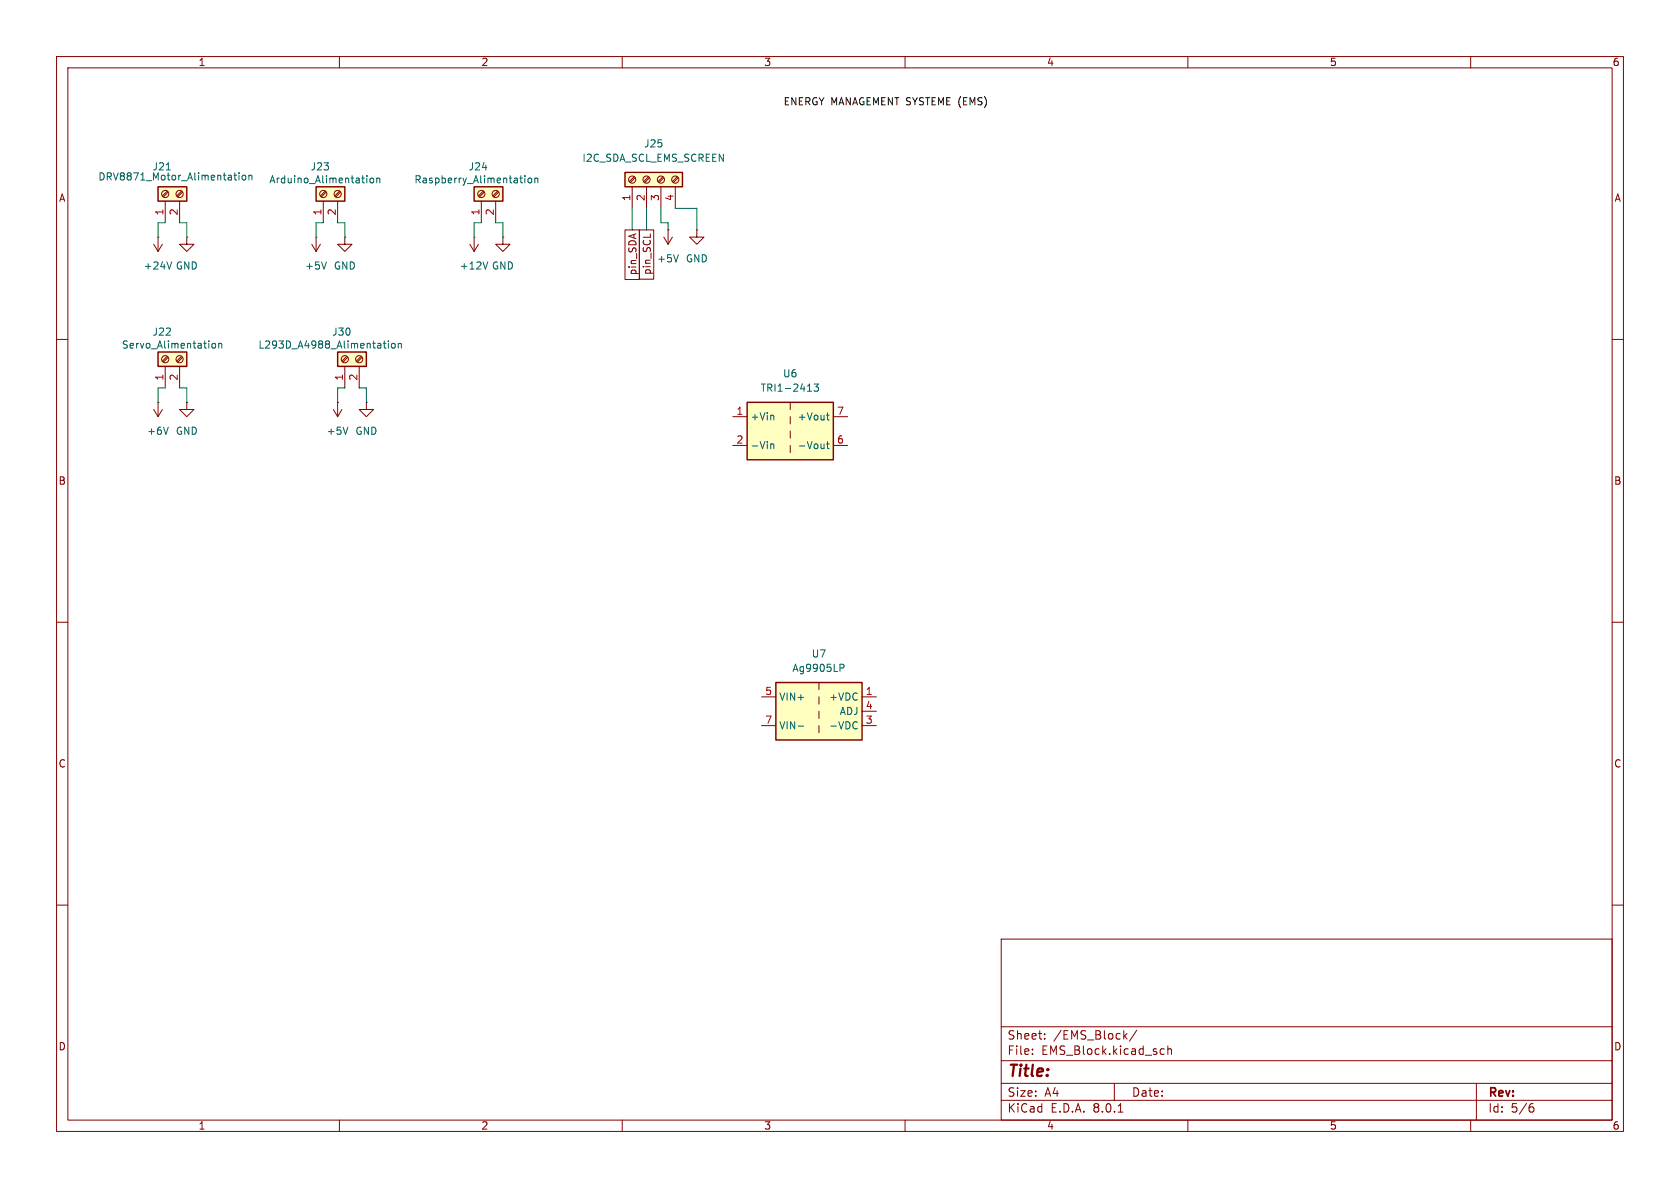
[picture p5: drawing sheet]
<svg xmlns="http://www.w3.org/2000/svg" width="297mm" height="210mm" viewBox="0 0 297 210" stroke-linecap="round" stroke-linejoin="round" font-family="sans-serif">
<g fill="none" stroke="#840000" stroke-width=".18">
<path d="M10 10h277v190h-277zM12 12h273v186h-273zM60 10v2M110 10v2M160 10v2M210 10v2M260 10v2M10 60h2M123.2 40.6v1.3h1.3l-1.3 1.3-1.3-1.3h1.3M123.2 40.6h.1M285 60h2M10 110h2"/>
<path d="M285 110h2M10 160h2M285 160h2M177 166h108v32h-108zM60 198v2M110 198v2M160 198v2M177 194.5h108M177 191.5h108M177 187.5h108M177 181.5h108M182.5 186.3v.1"/>
<path d="M182.5 185.5v.1M184.7 183.6v.1M184.7 182.8v.1M197 191.5v3M197.7 196.6h.8M198.8 183.1l.4 .6M199.2 182.7l-.5 .6M201 182.1l-1.3 2M205.2 186.3h.6M205.2 185.5h.6M206.5 185.5l.2-.1 .3 .1 .1 .9M206.5 184.9v1.5"/>
<path d="M210 198v2M260 198v2M261 191.5v6.5M270.6 195.7h.3l.3 .3-.1 .5-.5 .1M271 195.1l-.4 .1"/>
</g>
<path d="M137.2 120.7h15.2v10.1h-15.2z" fill="#ffffc2"/>
<path d="M137.2 120.7h15.2v10.1h-15.2z" fill="none" stroke="#840000" stroke-width=".25"/>
<path d="M134.6 123.2h2.6M134.6 128.3h2.6M144.8 120.7v1.2M144.8 123.2v1.3M144.8 125.7v1.3M144.8 128.3v1.2M152.4 123.2h2.5M152.4 128.3h2.5M152.4 125.7h2.5" fill="none" stroke="#840000" stroke-width=".18"/>
<path d="M148.5 117.4h.5l.2 .3-.1 .3-.6 .1M141.1 128.4h1M151.3 127.6l.2 .1M151.5 128.7l-.2 .1" fill="none" stroke="#006464" stroke-width=".18"/>
<path d="M132.1 71.1h15.2v10.2h-15.2z" fill="#ffffc2"/>
<path d="M132.1 71.1h15.2v10.2h-15.2z" fill="none" stroke="#840000" stroke-width=".25"/>
<g fill="none" stroke="#840000" stroke-width=".18">
<path d="M27.2 43.2l.7 1.3M27.9 41.9h.1M27.9 41.9v2.6M28.7 43.2l-.8 1.3M117.3 41.9l.8 1.3M118.1 40.6h.1M118.1 40.6v2.6M118.9 41.9l-.8 1.3M129.5 73.7h2.6M129.5 78.7h2.6M139.7 71.1v1.3M139.7 73.7v1.2"/>
<path d="M139.7 76.2v1.3M139.7 78.7v1.3M147.3 73.7h2.6M147.3 78.7h2.6"/>
</g>
<path d="M30.4 46.3l-.5 1.3M119.9 45l-.4 1.3M136.3 78.6l.1-.1h.3l.1 .8M136.3 78.5v.8M136.6 73.4l.2 .2v.6M142.8 69.2h.7M143.9 67.9h.8l-.4 .5 .3 .1v.5l-.2 .2-.5-.2M146.1 78.5h.5M146.1 73.4h.5M146.3 73v1.1l.3 .1M146.3 78v1.1l.3 .2" fill="none" stroke="#006464" stroke-width=".18"/>
<path d="M27.9 33h5.1v2.6h-5.1z" fill="#ffffc2"/>
<path d="M27.9 33h5.1v2.6h-5.1z" fill="none" stroke="#840000" stroke-width=".25"/>
<g fill="none" stroke="#840000" stroke-width=".18">
<path d="M29.2 35.6v3.8M29.5 33.8l-.8 .8M29.7 34l-.8 .8M31.7 35.6v3.8M32.1 33.8l-.9 .8M32.3 34l-.9 .8"/>
<circle cx="29.2" cy="34.3" r=".63"/>
<circle cx="31.7" cy="34.3" r=".63"/>
</g>
<path d="M29.4 30h.7M41.3 31h.5M41.6 31.8h.2M42.2 30.6v.1M42.2 31v.8M42.9 31.1l.1-.1 .4 .1 .1 .5-.2 .2h-.3l-.1-.1zM44 31.1l.2-.1h.3v.8M44 31v.8" fill="none" stroke="#006464" stroke-width=".18"/>
<path d="M110.5 30.5h10.1v2.5h-10.1z" fill="#ffffc2"/>
<path d="M110.5 30.5h10.1v2.5h-10.1z" fill="none" stroke="#840000" stroke-width=".25"/>
<g fill="none" stroke="#840000" stroke-width=".18">
<path d="M111.8 33v3.8M112.1 31.2l-.8 .9M112.3 31.4l-.9 .9M114.3 33v3.8M114.6 31.2l-.8 .9M114.8 31.4l-.8 .9M116.8 33v3.8M117.2 31.2l-.9 .9M117.3 31.4l-.8 .9M119.4 33v3.8M119.7 31.2l-.8 .9M119.9 31.4l-.9 .9"/>
<path d="M33 41.9v1.3h1.3l-1.3 1.3-1.3-1.3h1.3M33 41.9h.1"/>
<circle cx="111.8" cy="31.7" r=".63"/>
<circle cx="114.3" cy="31.7" r=".63"/>
<circle cx="116.8" cy="31.7" r=".63"/>
<circle cx="119.4" cy="31.7" r=".63"/>
</g>
<path d="M55.9 33h5.1v2.6h-5.1z" fill="#ffffc2"/>
<path d="M55.9 33h5.1v2.6h-5.1z" fill="none" stroke="#840000" stroke-width=".25"/>
<g fill="none" stroke="#840000" stroke-width=".18">
<path d="M57.1 35.6v3.8M57.5 33.8l-.9 .8M57.7 34l-.9 .8M59.7 35.6v3.8M60 33.8l-.8 .8M60.2 34l-.8 .8M55.1 43.2l.8 1.3M55.9 41.9h.1M55.9 41.9v2.6M56.6 43.2l-.7 1.3M61 41.9v1.3h1.2l-1.2 1.3-1.3-1.3h1.3M61 41.9h.1"/>
<path d="M58.9 72.4l.8 1.3M59.7 71.1h.1M59.7 71.1v2.6M60.5 72.4l-.8 1.3M64.8 71.1v1.3h1.2l-1.2 1.3-1.3-1.3h1.3M64.8 71.1h.1"/>
<circle cx="57.1" cy="34.3" r=".63"/>
<circle cx="59.7" cy="34.3" r=".63"/>
</g>
<path d="M64.9 31.1v.1M64.9 31.5v.8M65.5 31.6l.1-.1 .4 .1 .1 .5-.2 .2h-.3l-.1-.1zM66.6 31.6l.2-.1h.3l.1 .8M66.6 31.5v.8M57.7 46.3l-.4 1.3M61.5 75.5l-.4 1.3" fill="none" stroke="#006464" stroke-width=".18"/>
<path d="M59.7 62.2h5.1v2.6h-5.1z" fill="#ffffc2"/>
<path d="M59.7 62.2h5.1v2.6h-5.1z" fill="none" stroke="#840000" stroke-width=".25"/>
<g fill="none" stroke="#840000" stroke-width=".18">
<path d="M61 64.8v3.8M61.3 63l-.8 .9M61.5 63.2l-.9 .8M63.5 64.8v3.8M63.8 63l-.8 .9M64 63.2l-.8 .8"/>
<circle cx="61" cy="63.5" r=".63"/>
<circle cx="63.5" cy="63.5" r=".63"/>
</g>
<path d="M67.8 60.7h.4M68 61.5h.2M68.7 60.3v.1M68.7 60.7v.8M69.3 60.8l.1-.1 .4 .1 .1 .5-.1 .2h-.4l-.1-.1zM70.4 60.8l.2-.1 .3 .1 .1 .7M70.4 60.7v.8" fill="none" stroke="#006464" stroke-width=".18"/>
<path d="M83.8 33h5.1v2.6h-5.1z" fill="#ffffc2"/>
<path d="M83.8 33h5.1v2.6h-5.1z" fill="none" stroke="#840000" stroke-width=".25"/>
<g fill="none" stroke="#840000" stroke-width=".18">
<path d="M85.1 35.6v3.8M85.4 33.8l-.8 .8M85.6 34l-.8 .8M87.6 35.6v3.8M88 33.8l-.9 .8M88.1 34l-.8 .8"/>
<circle cx="85.1" cy="34.3" r=".63"/>
<circle cx="87.6" cy="34.3" r=".63"/>
</g>
<path d="M92.8 31.1v.1M92.8 31.5v.8M93.4 31.6l.2-.1 .3 .1 .1 .5-.1 .2h-.3l-.2-.1zM94.5 31.6l.2-.1h.3l.1 .8M94.5 31.5v.8" fill="none" stroke="#006464" stroke-width=".18"/>
<path d="M27.9 62.2h5.1v2.6h-5.1z" fill="#ffffc2"/>
<path d="M27.9 62.2h5.1v2.6h-5.1z" fill="none" stroke="#840000" stroke-width=".25"/>
<g fill="none" stroke="#840000" stroke-width=".18">
<path d="M83.1 43.2l.7 1.3M83.8 41.9h.1M83.8 41.9v2.6M84.6 43.2l-.8 1.3M88.9 41.9v1.3h1.3l-1.3 1.3-1.3-1.3h1.3M88.9 41.9h.1M110.5 40.6h2.5v8.8h-2.5zM113 40.6h2.6v8.8h-2.6zM27.2 72.4l.7 1.3M27.9 71.1h.1M27.9 71.1v2.6M28.7 72.4l-.8 1.3"/>
<path d="M29.2 64.8v3.8M29.5 63l-.8 .9M29.7 63.2l-.8 .8M31.7 64.8v3.8M32.1 63l-.9 .9M32.3 63.2l-.9 .8M33 71.1v1.3h1.3l-1.3 1.3-1.3-1.3h1.3M33 71.1h.1"/>
<circle cx="29.2" cy="63.5" r=".63"/>
<circle cx="31.7" cy="63.5" r=".63"/>
</g>
<path d="M86.2 46.3l-.4 1.3M29.8 75.5l-.5 1.3M37.5 60.8l.2-.1 .4 .1v.5l-.1 .2h-.3l-.2-.1zM38.7 60.8l.1-.1 .3 .1 .1 .7M38.7 60.7v.8" fill="none" stroke="#006464" stroke-width=".18"/>
<g fill="none" stroke="#009600" stroke-width=".18">
<path d="M29.2 39.4h-1.3v2.5M31.7 39.4h1.3v2.5M57.1 39.4h-1.2v2.5M59.7 39.4h1.3v2.5M85.1 39.4h-1.3v2.5M87.6 39.4h1.3v2.5M111.8 36.8v3.8M114.3 36.8v3.8M116.8 36.8v2.6h1.3v1.2M119.4 36.8h3.8v3.8M29.2 68.6h-1.3v2.5M31.7 68.6h1.3v2.5"/>
<path d="M61 68.6h-1.3v2.5M63.5 68.6h1.3v2.5"/>
</g>
<text font-size="2.8" fill="#840000" x="178" y="190.9">Title:</text>
<g font-size="2.1" fill="#840000">
<text x="178" y="184">Sheet:</text>
<text x="186.2" y="184">/EMS_Block/</text>
<text x="178" y="186.7">File:</text>
<text x="184.1" y="186.7">EMS_Block.kicad_sch</text>
<text x="178" y="196.9">KiCad</text>
<text x="178" y="194.1">Size:</text>
<text x="184.7" y="194.1">A4</text>
<text x="185.7" y="196.9">E.D.A.</text>
<text x="193.3" y="196.9">8.0.1</text>
<text x="200" y="194.1">Date:</text>
<text x="263" y="194.3">Rev:</text>
<text x="263" y="196.9">Id:</text>
<text x="267.1" y="196.9">5/6</text>
</g>
<g font-size="1.8" fill="#840000">
<text x="35" y="11.9">1</text>
<text x="85" y="11.9">2</text>
<text x="135" y="11.9">3</text>
<text x="185" y="11.9">4</text>
<text x="235" y="11.9">5</text>
<text x="285" y="11.9">6</text>
<text x="10.3" y="35.9">A</text>
<text x="285.3" y="35.9">A</text>
<text x="112.7" y="48.8" transform="rotate(-90 112.7 48.8)">pin_SDA</text>
<text x="115.3" y="48.7" transform="rotate(-90 115.3 48.7)">pin_SCL</text>
<text x="10.3" y="85.9">B</text>
<text x="285.3" y="85.9">B</text>
<text x="10.3" y="135.9">C</text>
<text x="285.3" y="135.9">C</text>
<text x="10.3" y="185.9">D</text>
<text x="285.3" y="185.9">D</text>
<text x="35" y="199.9">1</text>
<text x="85" y="199.9">2</text>
<text x="135" y="199.9">3</text>
<text x="185" y="199.9">4</text>
<text x="235" y="199.9">5</text>
<text x="285" y="199.9">6</text>
</g>
<text font-size="1.8" fill="#0f0f0f" x="138.4" y="18.7">ENERGY MANAGEMENT SYSTEME (EMS)</text>
<g font-size="1.8" fill="#006464">
<text x="102.9" y="28.8">I2C_SDA_SCL_EMS_SCREEN</text>
<text x="113.8" y="26.3">J25</text>
<text x="17.3" y="32.1">DRV8871_Motor_Alimentation</text>
<text x="26.9" y="30.3">J21</text>
<text x="47.5" y="32.6">Arduino_Alimentation</text>
<text x="54.8" y="30.3">J23</text>
<text x="73.2" y="32.6">Raspberry_Alimentation</text>
<text x="82.8" y="30.3">J24</text>
<text x="25.3" y="47.9">+24V</text>
<text x="31" y="47.9">GND</text>
<text x="53.8" y="47.9">+5V</text>
<text x="58.9" y="47.9">GND</text>
<text x="81.2" y="47.9">+12V</text>
<text x="86.9" y="47.9">GND</text>
<text x="116.1" y="46.6">+5V</text>
<text x="121.2" y="46.6">GND</text>
<text x="26.9" y="59.5">J22</text>
<text x="58.6" y="59.5">J30</text>
<text x="21.4" y="61.8">Servo_Alimentation</text>
<text x="45.6" y="61.8">L293D_A4988_Alimentation</text>
<text x="134.4" y="69.4">TRI1-2413</text>
<text x="138.3" y="66.9">U6</text>
<text x="25.9" y="77.1">+6V</text>
<text x="31" y="77.1">GND</text>
<text x="57.7" y="77.1">+5V</text>
<text x="62.7" y="77.1">GND</text>
<text x="132.6" y="74.5">+Vin</text>
<text x="140.9" y="74.5">+Vout</text>
<text x="132.6" y="79.6">-Vin</text>
<text x="140.9" y="79.6">-Vout</text>
<text x="140" y="119">Ag9905LP</text>
<text x="143.4" y="116.4">U7</text>
<text x="137.7" y="124.1">VIN+</text>
<text x="146.5" y="124.1">+VDC</text>
<text x="137.7" y="129.1">VIN-</text>
<text x="146.5" y="129.1">-VDC</text>
<text x="148.4" y="126.6">ADJ</text>
</g>
<g font-size="1.8" fill="#a90000">
<text x="111.5" y="35.6" transform="rotate(-90 111.5 35.6)">1</text>
<text x="114" y="35.6" transform="rotate(-90 114 35.6)">2</text>
<text x="116.6" y="35.6" transform="rotate(-90 116.6 35.6)">3</text>
<text x="119.1" y="35.6" transform="rotate(-90 119.1 35.6)">4</text>
<text x="29" y="38.2" transform="rotate(-90 29 38.2)">1</text>
<text x="31.5" y="38.2" transform="rotate(-90 31.5 38.2)">2</text>
<text x="56.9" y="38.2" transform="rotate(-90 56.9 38.2)">1</text>
<text x="59.4" y="38.2" transform="rotate(-90 59.4 38.2)">2</text>
<text x="84.8" y="38.2" transform="rotate(-90 84.8 38.2)">1</text>
<text x="87.4" y="38.2" transform="rotate(-90 87.4 38.2)">2</text>
<text x="29" y="67.4" transform="rotate(-90 29 67.4)">1</text>
<text x="31.5" y="67.4" transform="rotate(-90 31.5 67.4)">2</text>
<text x="60.7" y="67.4" transform="rotate(-90 60.7 67.4)">1</text>
<text x="63.2" y="67.4" transform="rotate(-90 63.2 67.4)">2</text>
<text x="130.1" y="73.4">1</text>
<text x="147.9" y="73.4">7</text>
<text x="130.1" y="78.5">2</text>
<text x="147.9" y="78.5">6</text>
<text x="135.2" y="122.9">5</text>
<text x="153" y="122.9">1</text>
<text x="153" y="125.5">4</text>
<text x="135.2" y="128">7</text>
<text x="153" y="128">3</text>
</g>
</svg>
